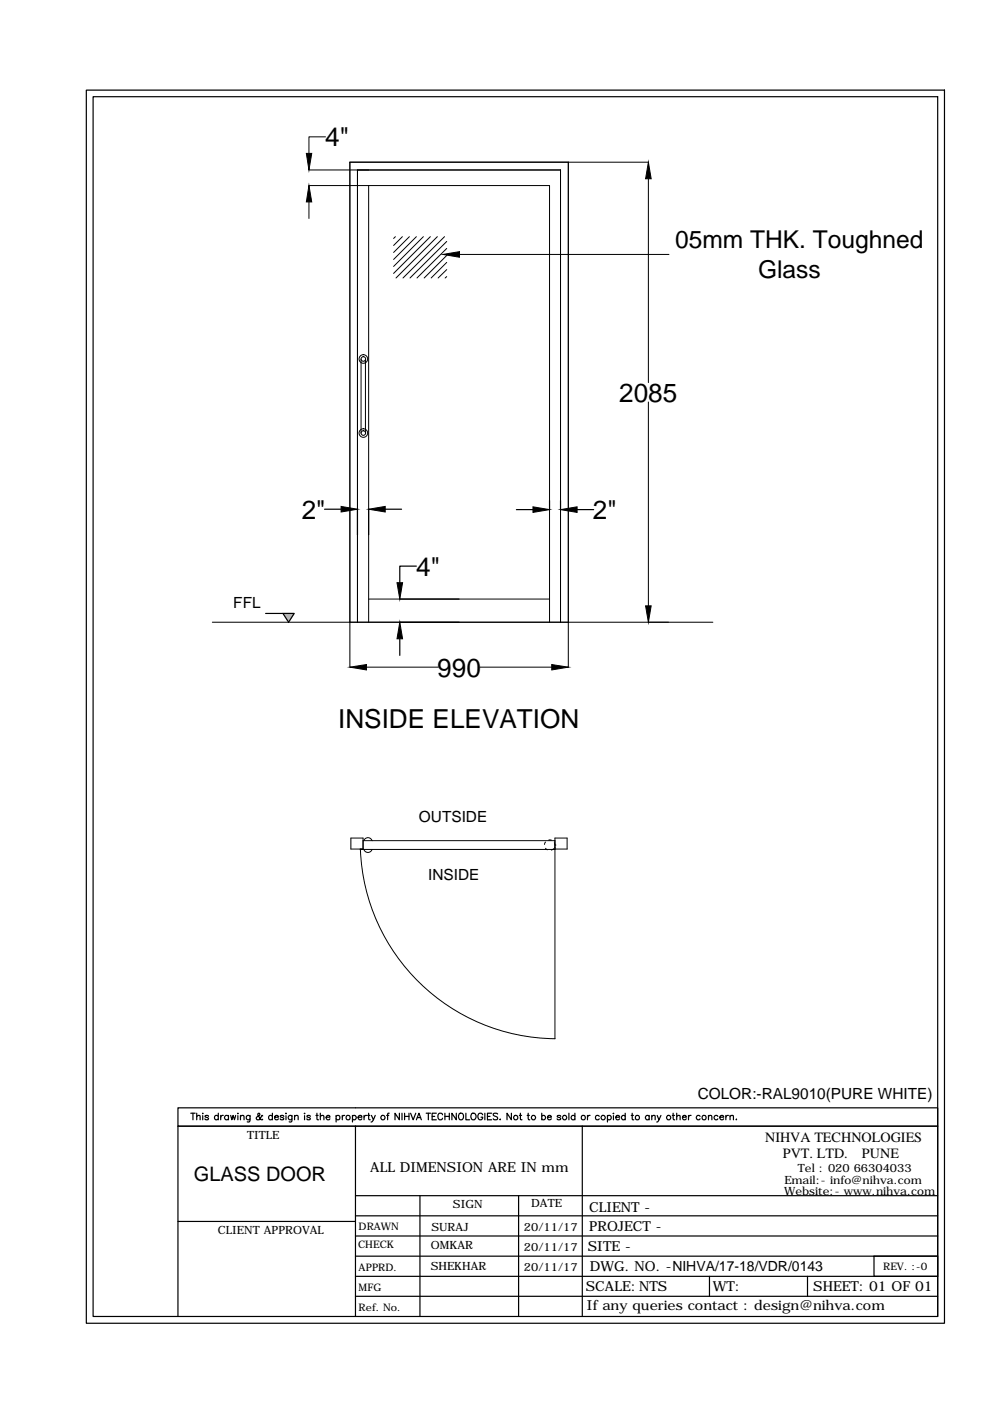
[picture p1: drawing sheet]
<svg xmlns="http://www.w3.org/2000/svg" width="210mm" height="297mm" viewBox="0 0 210 297" stroke-linecap="round" stroke-linejoin="round" font-family="sans-serif">
<!-- layer: 0 -->
<g fill="none" stroke="#000" stroke-width=".25">
<path d="M18.3 19.1h182v261.5h-182zM19.7 20.5h179.1v258.6h-179.1zM68.8 108h3.5M75.8 108v5.4M78.2 108v5.4M81.7 108h3.4M109.5 108h3.5M116.5 106.1v1.9M118.8 106.1v1.9M122.4 108h3.5M56.3 130.1h3.7M60 130.1h2.4l-1.2 1.8z"/>
<path d="M84.8 127h12.5M84.8 131.9h12.5M84.8 135.4v3.6M88.3 120h-3.5v3.5M37.7 234.9h161.1v3.9h-161.1zM40.4 236h1M40.9 236v1.4M41.7 236.7l.4-.2h.3v.9M41.7 236v1.4M43 236v.1zM43 236.5v.9M44.2 236.7l-.1-.2h-.6v.3l.5 .2 .2 .2-.2 .2h-.5l-.1-.2"/>
<path d="M46.3 236.7a.45 .45 0 0 0-.7-.1 .45 .45 0 0 0 0 .7 .45 .45 0 0 0 .7-.1M46.3 236v1.4M46.8 236.5v.9M47.3 236.5a.43 .43 0 0 0-.5 .4M48.4 236.7a.46 .46 0 0 0-.7-.1 .46 .46 0 0 0 0 .7 .46 .46 0 0 0 .7-.1M48.4 236.5v.9M48.9 236.5l.3 .9 .2-.9 .3 .9 .3-.9M50.4 236v.1zM50.4 236.5v.9M51 236.7l.3-.2h.4v.9M51 236.5v.9M53 236.5l-.1 1.3h-.5"/>
<path d="M53 236.7a.45 .45 0 0 0-.6-.1 .45 .45 0 0 0 0 .7 .45 .45 0 0 0 .6-.1M55.7 236.6l-.1-.1a.88 .88 0 0 1-1.2 .8v-.4l.7-.5-.2-.4-.2 .2 .2 .5 .4 .7 .4-.1M57.8 236.7a.45 .45 0 0 0-.7-.1 .45 .45 0 0 0 0 .7 .45 .45 0 0 0 .7-.1M57.8 236v1.4M58.2 236.9h.8v-.2a.44 .44 0 0 0-.6-.1 .44 .44 0 0 0 0 .7 .44 .44 0 0 0 .6-.1M60.2 236.7l-.1-.2h-.6v.3l.5 .2 .2 .2-.3 .2h-.4l-.1-.2M60.6 236.1h.1zM60.6 236.5v.9M61.9 236.5v1.3h-.6M61.9 236.7a.45 .45 0 0 0-.7-.1 .45 .45 0 0 0 0 .7 .45 .45 0 0 0 .7-.1M62.5 236.7l.3-.2h.3l.1 .9M62.5 236.5v.9"/>
<path d="M64.6 236v.1zM64.6 236.5v.9M65.8 236.7l-.1-.2h-.6v.3l.5 .2 .2 .2-.3 .2h-.4v-.2M67 236.5h.5M67.2 236v1.4h.3M67.9 236.7l.4-.2h.3l.1 .9M67.9 236v1.4M69.1 236.9h.8a.46 .46 0 0 0-.5-.4 .46 .46 0 0 0-.4 .5 .46 .46 0 0 0 .5 .4l.4-.2M71.3 236.7a.45 .45 0 0 1 .6-.1 .45 .45 0 0 1 0 .7 .45 .45 0 0 1-.6-.1M71.3 236.5v1.4M72.6 236.5v.9M73.1 236.5a.38 .38 0 0 0-.5 .4"/>
<path d="M74.7 236.7a.45 .45 0 0 1 .7-.1 .45 .45 0 0 1 0 .7 .45 .45 0 0 1-.7-.1M74.7 236.5v1.4M75.4 238.8v40.3M75.9 236.9h.8a.46 .46 0 0 0-.5-.4 .46 .46 0 0 0-.4 .5 .46 .46 0 0 0 .5 .4l.4-.2M77.2 236.5v.9M77.7 236.5a.43 .43 0 0 0-.5 .4M77.9 236.5h.5M78.2 236v1.4h.3M78.8 236.5l.4 .9 .4-.9M79.2 237.4l-.3 .4-.2 .1M82 236.5h.4M82.5 236l-.3 .1v1.3"/>
<path d="M84.7 236v1.4l-1-1.4v1.4M85.2 236v1.4M85.8 236v1.4M85.8 236.7h.9M86.7 236v1.4M87.1 236l.5 1.4 .6-1.4M88.3 237.4l.5-1.4 .5 1.4M88.5 237h.7M90.4 236h.9M90.8 236v1.4M91.6 236.7h.6M92.5 236h-.9v1.4h.9"/>
<path d="M93.8 236.4a.5 .5 0 0 0-.5-.4 .5 .5 0 0 0-.4 .5v.4a.5 .5 0 0 0 .3 .5 .5 .5 0 0 0 .6-.3M94.3 236.7h1M94.3 236v1.4M95.3 236v1.4M96.7 236v1.4l-.9-1.4v1.4M97.3 236.2l.2-.1a.67 .67 0 0 1 .8 .6 .67 .67 0 0 1-.8 .7l-.3-.5zM98.8 236v1.4h.8M100 236.2a.66 .66 0 0 1 1 .5 .66 .66 0 0 1-.9 .7l-.3-.5zM102.3 236.4a.52 .52 0 0 0-.5-.4 .52 .52 0 0 0-.5 .5v.4a.51 .51 0 0 0 .5 .5 .51 .51 0 0 0 .5-.5h-.3M102.8 236v1.4M103.3 236.7h.6M104.2 236h-.9v1.4h.9"/>
<path d="M105.5 236.2l-.3-.2-.6 .2v.3l.8 .4 .1 .3-.1 .2h-.7l-.1-.2M106 237.4h.1zM108.4 236v1.4l-.9-1.4v1.4M110.1 236.5h.5M110.3 236l.1 1.4h.3M111.8 236.5h.4M112 236v1.2l.1 .2h.2M114.9 236.7a.45 .45 0 0 1 .6-.1 .45 .45 0 0 1 0 .7 .45 .45 0 0 1-.6-.1M114.9 236v1.4M116.1 236.9h.8a.44 .44 0 0 0-.6-.4 .44 .44 0 0 0-.2 .7l.3 .2 .5-.2M118.9 236.7l-.1-.2h-.6v.3l.5 .2 .2 .2-.3 .2h-.4l-.1-.2M120.6 236v1.4"/>
<path d="M121.9 236.7a.45 .45 0 0 0-.7-.1 .45 .45 0 0 0 0 .7 .45 .45 0 0 0 .7-.1M121.9 236v1.4M123.5 238.8v40.3M124.6 236.5v.9M125.1 236.5a.43 .43 0 0 0-.5 .4M127.1 236.7a.45 .45 0 0 0-.7-.1 .45 .45 0 0 0 0 .7 .45 .45 0 0 0 .7-.1M128.8 236.7a.45 .45 0 0 1 .7-.1 .45 .45 0 0 1 0 .7 .45 .45 0 0 1-.7-.1M128.8 236.5v1.4M130.1 236v.1zM130.1 236.5v.9M130.6 236.9h.8a.44 .44 0 0 0-.6-.4 .44 .44 0 0 0-.2 .7l.3 .2 .5-.2M132.6 236.7a.45 .45 0 0 0-.7-.1 .45 .45 0 0 0 0 .7 .45 .45 0 0 0 .7-.1"/>
<path d="M132.6 236v1.4M133.8 236.5h.5M134 236l.1 1.4h.3M137.6 236.7a.45 .45 0 0 0-.6-.1 .45 .45 0 0 0 0 .7 .45 .45 0 0 0 .6-.1M137.6 236.5v.9M138.2 236.7l.3-.2h.4v.9M138.2 236.5v.9M139.3 236.5l.4 .9 .4-.9M139.7 237.4l-.2 .4-.3 .1M142.6 236.5h.4M142.7 236v1.2l.1 .2h.3M143.5 236.7l.3-.2h.4v.9"/>
<path d="M143.5 236v1.4M144.7 236.9h.8a.46 .46 0 0 0-.5-.4 .46 .46 0 0 0-.4 .5 .46 .46 0 0 0 .4 .4l.5-.2M146 236.5v.9M146.5 236.5a.43 .43 0 0 0-.5 .4M148.4 236.7a.45 .45 0 0 0-.6-.1 .45 .45 0 0 0 0 .7 .45 .45 0 0 0 .6-.1M150.2 236.7l.3-.2h.3l.1 .9M150.2 236.5v.9M152.2 236.7a.45 .45 0 0 0-.7-.1 .45 .45 0 0 0 0 .7 .45 .45 0 0 0 .7-.1M152.6 236.9h.8v-.2a.44 .44 0 0 0-.6-.1 .44 .44 0 0 0 0 .7 .44 .44 0 0 0 .6-.1M153.9 236.5v.9M154.4 236.5a.43 .43 0 0 0-.5 .4M154.8 236.7l.3-.2h.4v.9"/>
<path d="M154.8 236.5v.9M156.1 237.4h.1zM37.7 259h37.7M75.4 257.8h123.4M75.4 253.5h123.4M89 253.5v25.6M110 253.5v25.6M37.7 279.1v-40.3h161.1v40.3M75.4 266.3h123.4M75.4 262.1h123.4M75.4 270.6h123.4M75.4 274.8h123.4"/>
<path d="M150.4 270.6v4.2M171.2 270.6v4.2M185.3 266.3h13.5v4.3h-13.5z"/>
<circle cx="73.8" cy="236.9" r=".46"/>
<circle cx="81.2" cy="236.9" r=".45"/>
<circle cx="109.4" cy="236.9" r=".47"/>
<circle cx="113.1" cy="236.9" r=".45"/>
<circle cx="119.7" cy="236.9" r=".45"/>
<circle cx="123.7" cy="236.9" r=".46"/>
<circle cx="127.9" cy="236.9" r=".45"/>
<circle cx="135.1" cy="236.9" r=".46"/>
<circle cx="141.8" cy="236.9" r=".45"/>
<circle cx="149.3" cy="236.9" r=".46"/>
</g>
<g fill="none" stroke="#000" stroke-width=".21">
<path d="M65.5 36h53.3v95.9M65.5 39.3h51v92.6M69 29h-3.5v3.5M75.8 36v95.9M78.2 39.3v92.6M120.5 34.4v107.1M137.5 34.4h-63.3v107.1M137.5 37.9v43.2M65.5 42.8v3.5M83.8 50.2l-.3 .4M85.3 50.2l-1.8 1.8M86.8 50.2l-3.3 3.3"/>
<path d="M88.3 50.2l-4.8 4.8M89.8 50.2l-6.3 6.3M91.2 50.2l-7.7 7.8M92.7 50.2l-8.7 8.7M94.2 50.2l-8.8 8.7M94.7 51.2l-7.8 7.7M94.7 52.7l-6.3 6.2M94.7 54.2l-4.8 4.7M94.7 55.6l-3.3 3.3M94.7 57.2l-1.8 1.7M94.7 58.6l-.3 .3M97.4 53.9h44.4"/>
<path d="M76.6 76.1v15.7M77.5 76.1v15.7M137.5 85.2v43.3M45 131.9h106.1M78.2 127h38.3M77.7 141.4h15.2M101.7 141.4h15.3M77 178.2h40.7M78.9 178.2a.91 .91 0 0 0-.9-.6 .91 .91 0 0 0-.9 .6M115.7 178.5l-.2 .5M115.7 179.8l.3 .4M116.3 178.1h.6"/>
<path d="M117.4 179.9l-.5 .3M117.5 178.7l.2 .5M117.7 179.2h.1M76.4 180l41.3 .1M77 180h-2.6v-2.3h2.6v2.4M77.1 180.1a.91 .91 0 0 0 .9 .6 .91 .91 0 0 0 .9-.6M117.7 180h2.5v-2.3h-2.5v42.5a41.7 41.7 0 0 1-41.3-40.1"/>
<circle cx="77" cy="76.1" r=".91"/>
<circle cx="77" cy="76.1" r=".49"/>
<circle cx="77" cy="91.8" r=".91"/>
<circle cx="77" cy="91.8" r=".49"/>
</g>
<g fill="#000" stroke="#000" stroke-width=".21">
<path d="M65 32.5h1.1l-.6 3.5zM137.5 34.4l.6 3.5h-1.2zM65.5 39.3l.6 3.5h-1.1zM93.9 53.9l3.5-.5v1.1zM72.3 107.4l3.5 .6-3.5 .6zM78.2 108l3.5-.6v1.2zM113 107.5l3.5 .5-3.5 .6zM118.8 108l3.6-.5v1.1zM84.8 131.9l.6 3.5h-1.2zM84.2 123.5h1.2l-.6 3.5zM136.9 128.5h1.2l-.6 3.4zM74.2 141.4l3.5-.5v1.1z"/>
<path d="M117 140.9l3.5 .5-3.5 .6z"/>
</g>
<path d="M60 130.1h2.4l-1.2 1.8z" fill="#b9b9b9" stroke="#b9b9b9" stroke-width=".21"/>
<g font-size="5.5">
<text x="69" y="31">4&quot;</text>
<text x="131.3" y="85.1">2085</text>
<text x="64" y="110">2&quot;</text>
<text x="125.7" y="110">2&quot;</text>
<text x="88.2" y="122">4&quot;</text>
<text x="92.7" y="143.4">990</text>
<text x="71.7" y="154.3">INSIDE ELEVATION</text>
</g>
<g font-size="5.2">
<text x="143.1" y="52.6">05mm THK. Toughned</text>
<text x="160.7" y="58.9">Glass</text>
</g>
<text font-size="4.2" x="41.1" y="250.3">GLASS DOOR</text>
<g font-size="3.3">
<text x="49.5" y="129">FFL</text>
<text x="88.8" y="174.2">OUTSIDE</text>
<text x="90.8" y="186.6">INSIDE</text>
<text x="147.9" y="233.1">COLOR:-RAL9010(PURE WHITE)</text>
</g>
<g font-size="3">
<text x="162.2" y="242">NIHVA TECHNOLOGIES</text>
<text x="166" y="245.5">PVT. LTD.</text>
<text x="182.8" y="245.5">PUNE</text>
</g>
<g font-size="2.9">
<text x="78.5" y="248.6">ALL DIMENSION ARE IN mm</text>
<text x="124.9" y="257">CLIENT -</text>
<text x="124.9" y="261">PROJECT -</text>
<text x="124.6" y="265.2">SITE -</text>
<text x="125.1" y="269.5">DWG. NO. -NIHVA/17-18/VDR/0143</text>
<text x="124.2" y="273.7">SCALE:NTS</text>
<text x="151.1" y="273.7">WT:</text>
<text x="172.4" y="273.7">SHEET: 01 OF 01</text>
<text x="124.4" y="277.7">If any queries contact : design@nihva.com</text>
</g>
<g font-size="2.4">
<text x="52.4" y="241.4">TITLE</text>
<text x="166.3" y="251">Email:- info@nihva.com</text>
<text x="169.2" y="248.5">Tel : 020 66304033</text>
<text x="96" y="256.1">SIGN</text>
<text x="112.6" y="255.9">DATE</text>
<text x="166.3" y="253.3">Website:- www.nihva.com</text>
<text x="46.2" y="261.7">CLIENT APPROVAL</text>
<text x="91.5" y="260.9">SURAJ</text>
<text x="111.1" y="260.9">20/11/17</text>
<text x="91.3" y="269.3">SHEKHAR</text>
<text x="91.4" y="264.9">OMKAR</text>
<text x="111.1" y="265.2">20/11/17</text>
<text x="111.1" y="269.5">20/11/17</text>
</g>
<g font-size="2.2">
<text x="76" y="260.8">DRAWN</text>
<text x="75.9" y="264.6">CHECK</text>
<text x="76" y="269.4">APPRD.</text>
<text x="187.3" y="269.2">REV. :-0</text>
<text x="76" y="273.7">MFG</text>
<text x="76" y="277.9">Ref. No.</text>
</g>
</svg>
